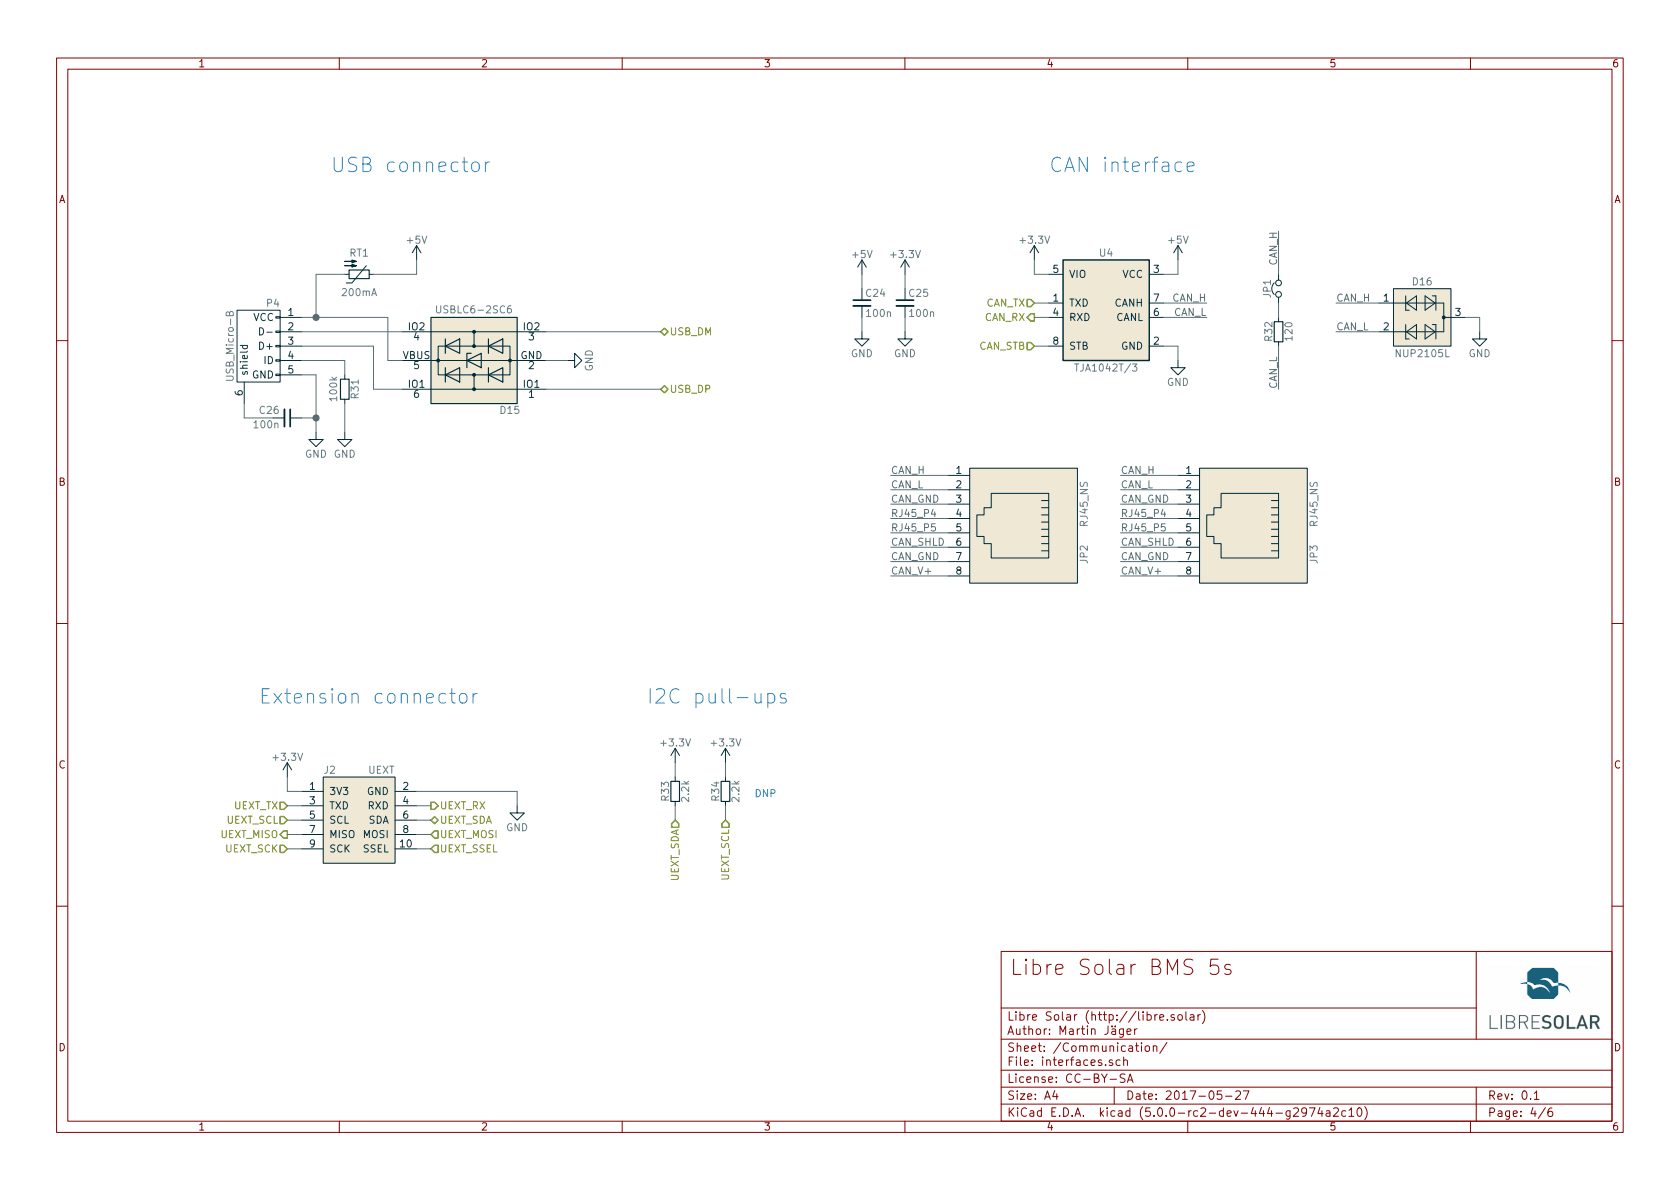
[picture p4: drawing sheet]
EESchema Schematic File Version 4
LIBS:BMS-5s-cache
EELAYER 26 0
EELAYER END
$Descr A4 11693 8268
encoding utf-8
Sheet 4 6
Title "Libre Solar BMS 5s"
Date "2017-05-27"
Rev "0.1"
Comp "Libre Solar (http://libre.solar)"
Comment1 "License: CC-BY-SA"
Comment2 "Author: Martin Jäger"
Comment3 ""
Comment4 ""
$EndDescr
$Comp
L power:+3.3V #PWR034
U 1 1
P 6300 1900
F 0 "#PWR034" H 6300 1750 50  0001 C CNN
F 1 "+3.3V" H 6300 2040 50  0000 C CNN
F 2 "" H 6300 1900 50  0000 C CNN
F 3 "" H 6300 1900 50  0000 C CNN
	1    6300 1900
	1    0    0    -1  
$EndComp
$Comp
L power:+5V #PWR035
U 1 1
P 6000 1900
F 0 "#PWR035" H 6000 1750 50  0001 C CNN
F 1 "+5V" H 6000 2040 50  0000 C CNN
F 2 "" H 6000 1900 50  0000 C CNN
F 3 "" H 6000 1900 50  0000 C CNN
	1    6000 1900
	1    0    0    -1  
$EndComp
$Comp
L power:GND #PWR036
U 1 1
P 6300 2300
F 0 "#PWR036" H 6300 2050 50  0001 C CNN
F 1 "GND" H 6300 2150 50  0000 C CNN
F 2 "" H 6300 2300 50  0000 C CNN
F 3 "" H 6300 2300 50  0000 C CNN
	1    6300 2300
	1    0    0    -1  
$EndComp
$Comp
L power:GND #PWR037
U 1 1
P 6000 2300
F 0 "#PWR037" H 6000 2050 50  0001 C CNN
F 1 "GND" H 6000 2150 50  0000 C CNN
F 2 "" H 6000 2300 50  0000 C CNN
F 3 "" H 6000 2300 50  0000 C CNN
	1    6000 2300
	1    0    0    -1  
$EndComp
$Comp
L power:GND #PWR038
U 1 1
P 10300 2300
F 0 "#PWR038" H 10300 2050 50  0001 C CNN
F 1 "GND" H 10300 2150 50  0000 C CNN
F 2 "" H 10300 2300 50  0000 C CNN
F 3 "" H 10300 2300 50  0000 C CNN
	1    10300 2300
	1    0    0    -1  
$EndComp
$Comp
L Project:C C25
U 1 1
P 6300 2100
F 0 "C25" H 6320 2170 50  0000 L CNN
F 1 "100n" H 6320 2030 50  0000 L CNN
F 2 "LibreSolar:C_0603_1608" H 6300 2100 50  0001 C CNN
F 3 "" H 6300 2100 50  0000 C CNN
F 4 "Yageo" H -500 350 50  0001 C CNN "Manufacturer"
F 5 "CC0603KRX7R9BB104" H -500 350 50  0001 C CNN "PartNumber"
	1    6300 2100
	1    0    0    -1  
$EndComp
$Comp
L Project:C C24
U 1 1
P 6000 2100
F 0 "C24" H 6020 2170 50  0000 L CNN
F 1 "100n" H 6020 2030 50  0000 L CNN
F 2 "LibreSolar:C_0603_1608" H 6000 2100 50  0001 C CNN
F 3 "" H 6000 2100 50  0000 C CNN
F 4 "Yageo" H -400 350 50  0001 C CNN "Manufacturer"
F 5 "CC0603KRX7R9BB104" H -400 350 50  0001 C CNN "PartNumber"
	1    6000 2100
	1    0    0    -1  
$EndComp
$Comp
L Project:R R32
U 1 1
P 8900 2300
F 0 "R32" V 8830 2300 50  0000 C CNN
F 1 "120" V 8970 2300 50  0000 C CNN
F 2 "LibreSolar:R_1206_3216" H 8900 2300 50  0001 C CNN
F 3 "" H 8900 2300 50  0000 C CNN
F 4 "Yageo" H -600 500 50  0001 C CNN "Manufacturer"
F 5 "RC1206FR-07120RL" H -600 500 50  0001 C CNN "PartNumber"
	1    8900 2300
	1    0    0    -1  
$EndComp
$Comp
L Project:RJ45_NS JP2
U 1 1
P 7050 3650
F 0 "JP2" H 7250 4150 50  0000 C CNN
F 1 "RJ45_NS" H 6900 4150 50  0000 C CNN
F 2 "LibreSolar:RJ45_8P8C" H 7050 3650 50  0001 C CNN
F 3 "" H 7050 3650 50  0001 C CNN
F 4 "FCI / Amphenol" H -375 325 50  0001 C CNN "Manufacturer"
F 5 "54602-908LF" H -375 325 50  0001 C CNN "PartNumber"
	1    7050 3650
	0    1    1    0   
$EndComp
$Comp
L Project:TJA1042T-3 U4
U 1 1
P 7700 2200
F 0 "U4" H 7700 2650 50  0000 C CNN
F 1 "TJA1042T/3" H 7700 1850 50  0000 C CNN
F 2 "LibreSolar:SOIC-8_3.9x4.9mm_Pitch1.27mm" H 7700 1700 50  0001 C CIN
F 3 "" H 7700 2200 50  0000 C CNN
F 4 "NXP" H -250 450 50  0001 C CNN "Manufacturer"
F 5 "TJA1042T/3/1J" H -250 450 50  0001 C CNN "PartNumber"
F 6 "Mouser" H 7700 2200 60  0001 C CNN "Supplier"
	1    7700 2200
	1    0    0    -1  
$EndComp
$Comp
L Project:Jumper_NC_Small JP1
U 1 1
P 8900 2000
F 0 "JP1" H 8900 2080 50  0000 C CNN
F 1 "Jumper_NC_Small" H 8910 1940 50  0001 C CNN
F 2 "Connector_PinHeader_2.54mm:PinHeader_2x01_P2.54mm_Horizontal" H 8900 2000 50  0001 C CNN
F 3 "" H 8900 2000 50  0001 C CNN
	1    8900 2000
	0    -1   -1   0   
$EndComp
$Comp
L Project:RJ45_NS JP3
U 1 1
P 8650 3650
F 0 "JP3" H 8850 4150 50  0000 C CNN
F 1 "RJ45_NS" H 8500 4150 50  0000 C CNN
F 2 "LibreSolar:RJ45_8P8C" H 8650 3650 50  0001 C CNN
F 3 "" H 8650 3650 50  0001 C CNN
F 4 "FCI / Amphenol" H -425 325 50  0001 C CNN "Manufacturer"
F 5 "54602-908LF" H -425 325 50  0001 C CNN "PartNumber"
	1    8650 3650
	0    1    1    0   
$EndComp
$Comp
L power:GND #PWR039
U 1 1
P 2200 3000
F 0 "#PWR039" H 2200 2750 50  0001 C CNN
F 1 "GND" H 2200 2850 50  0000 C CNN
F 2 "" H 2200 3000 50  0000 C CNN
F 3 "" H 2200 3000 50  0000 C CNN
	1    2200 3000
	-1   0    0    -1  
$EndComp
$Comp
L power:+3.3V #PWR040
U 1 1
P 2000 5400
F 0 "#PWR040" H 2000 5250 50  0001 C CNN
F 1 "+3.3V" H 2000 5540 50  0000 C CNN
F 2 "" H 2000 5400 50  0000 C CNN
F 3 "" H 2000 5400 50  0000 C CNN
	1    2000 5400
	1    0    0    -1  
$EndComp
$Comp
L power:GND #PWR041
U 1 1
P 3600 5600
F 0 "#PWR041" H 3600 5350 50  0001 C CNN
F 1 "GND" H 3600 5450 50  0000 C CNN
F 2 "" H 3600 5600 50  0000 C CNN
F 3 "" H 3600 5600 50  0000 C CNN
	1    3600 5600
	1    0    0    -1  
$EndComp
$Comp
L power:+3.3V #PWR042
U 1 1
P 5050 5300
F 0 "#PWR042" H 5050 5150 50  0001 C CNN
F 1 "+3.3V" H 5050 5440 50  0000 C CNN
F 2 "" H 5050 5300 50  0000 C CNN
F 3 "" H 5050 5300 50  0000 C CNN
	1    5050 5300
	1    0    0    -1  
$EndComp
$Comp
L power:+3.3V #PWR043
U 1 1
P 4700 5300
F 0 "#PWR043" H 4700 5150 50  0001 C CNN
F 1 "+3.3V" H 4700 5440 50  0000 C CNN
F 2 "" H 4700 5300 50  0000 C CNN
F 3 "" H 4700 5300 50  0000 C CNN
	1    4700 5300
	1    0    0    -1  
$EndComp
$Comp
L Project:R R34
U 1 1
P 5050 5500
F 0 "R34" V 4980 5500 50  0000 C CNN
F 1 "2.2k" V 5120 5500 50  0000 C CNN
F 2 "LibreSolar:R_0603_1608" H 5050 5500 50  0001 C CNN
F 3 "" H 5050 5500 50  0000 C CNN
F 4 "Yageo" H -100 150 50  0001 C CNN "Manufacturer"
F 5 "RC0603FR-072K2L" H -100 150 50  0001 C CNN "PartNumber"
	1    5050 5500
	1    0    0    1   
$EndComp
$Comp
L Project:R R33
U 1 1
P 4700 5500
F 0 "R33" V 4630 5500 50  0000 C CNN
F 1 "2.2k" V 4770 5500 50  0000 C CNN
F 2 "LibreSolar:R_0603_1608" H 4700 5500 50  0001 C CNN
F 3 "" H 4700 5500 50  0000 C CNN
F 4 "Yageo" H -100 150 50  0001 C CNN "Manufacturer"
F 5 "RC0603FR-072K2L" H -100 150 50  0001 C CNN "PartNumber"
	1    4700 5500
	1    0    0    1   
$EndComp
$Comp
L LibreSolar:UEXT J2
U 1 1
P 2500 5700
F 0 "J2" H 2250 6050 50  0000 L CNN
F 1 "UEXT" H 2750 6050 50  0000 R CNN
F 2 "LibreSolar:Box_Header_2x05x2.54mm_Straight" H 2500 5100 50  0001 C CIN
F 3 "" H 2500 5700 60  0000 C CNN
F 4 "Würth" H 2500 5700 60  0001 C CNN "Manufacturer"
F 5 "61201021621" H 2500 5700 60  0001 C CNN "PartNumber"
	1    2500 5700
	1    0    0    -1  
$EndComp
$Comp
L power:+3.3V #PWR044
U 1 1
P 7200 1800
F 0 "#PWR044" H 7200 1650 50  0001 C CNN
F 1 "+3.3V" H 7200 1940 50  0000 C CNN
F 2 "" H 7200 1800 50  0000 C CNN
F 3 "" H 7200 1800 50  0000 C CNN
	1    7200 1800
	1    0    0    -1  
$EndComp
$Comp
L power:+5V #PWR045
U 1 1
P 8200 1800
F 0 "#PWR045" H 8200 1650 50  0001 C CNN
F 1 "+5V" H 8200 1940 50  0000 C CNN
F 2 "" H 8200 1800 50  0000 C CNN
F 3 "" H 8200 1800 50  0000 C CNN
	1    8200 1800
	1    0    0    -1  
$EndComp
$Comp
L power:GND #PWR046
U 1 1
P 8200 2500
F 0 "#PWR046" H 8200 2250 50  0001 C CNN
F 1 "GND" H 8200 2350 50  0000 C CNN
F 2 "" H 8200 2500 50  0000 C CNN
F 3 "" H 8200 2500 50  0000 C CNN
	1    8200 2500
	1    0    0    -1  
$EndComp
$Comp
L Project:NUP2105L D16
U 1 1
P 9900 2200
F 0 "D16" H 9900 2450 50  0000 C CNN
F 1 "NUP2105L" H 9900 1950 50  0000 C CNN
F 2 "LibreSolar:SOT-23" H 9900 1800 60  0001 C CNN
F 3 "" H 9950 2200 60  0001 C CNN
F 4 "ON Semiconductor" H -250 500 50  0001 C CNN "Manufacturer"
F 5 "NUP2105LT1G" H -250 500 50  0001 C CNN "PartNumber"
	1    9900 2200
	1    0    0    -1  
$EndComp
$Comp
L LibreSolar:USBLC6-2SC6 D15
U 1 1
P 3300 2500
F 0 "D15" H 3050 2850 50  0000 C CNN
F 1 "USBLC6-2SC6" H 3300 2150 50  0000 C CNN
F 2 "LibreSolar:SOT-23-6" H 3950 2850 50  0001 C CNN
F 3 "" H 3050 2850 50  0001 C CNN
F 4 "STMicroelectronics" H 150 450 50  0001 C CNN "Manufacturer"
F 5 "USBLC6-2SC6" H 150 450 50  0001 C CNN "PartNumber"
F 6 "WE-TVS 82400102" H 3300 2500 60  0001 C CNN "Alternative"
	1    3300 2500
	-1   0    0    1   
$EndComp
$Comp
L power:GND #PWR047
U 1 1
P 3950 2500
F 0 "#PWR047" H 3950 2250 50  0001 C CNN
F 1 "GND" H 3950 2350 50  0000 C CNN
F 2 "" H 3950 2500 50  0000 C CNN
F 3 "" H 3950 2500 50  0000 C CNN
	1    3950 2500
	0    -1   1    0   
$EndComp
$Comp
L Project:USB_OTG P4
U 1 1
P 1800 2400
F 0 "P4" V 1500 2300 50  0000 C CNN
F 1 "USB_Micro-B" H 1800 2600 50  0000 C CNN
F 2 "LibreSolar:USB_Micro-B_10103594-0001LF" V 1750 2300 50  0001 C CNN
F 3 "" V 1750 2300 50  0001 C CNN
F 4 "FCI" H 1800 2400 60  0001 C CNN "Manufacturer"
F 5 "10103594-0001LF" H 1800 2400 60  0001 C CNN "PartNumber"
	1    1800 2400
	0    -1   1    0   
$EndComp
$Comp
L Project:C C26
U 1 1
P 2000 2900
F 0 "C26" V 2050 2850 50  0000 R CNN
F 1 "100n" V 1950 2850 50  0000 R CNN
F 2 "LibreSolar:C_0603_1608" H 2000 2900 50  0001 C CNN
F 3 "" H 2000 2900 50  0000 C CNN
F 4 "Yageo" H -1100 -200 50  0001 C CNN "Manufacturer"
F 5 "CC0603KRX7R9BB104" H -1100 -200 50  0001 C CNN "PartNumber"
	1    2000 2900
	0    1    -1   0   
$EndComp
$Comp
L power:GND #PWR048
U 1 1
P 2400 3000
F 0 "#PWR048" H 2400 2750 50  0001 C CNN
F 1 "GND" H 2400 2850 50  0000 C CNN
F 2 "" H 2400 3000 50  0000 C CNN
F 3 "" H 2400 3000 50  0000 C CNN
	1    2400 3000
	-1   0    0    -1  
$EndComp
$Comp
L Project:R R31
U 1 1
P 2400 2700
F 0 "R31" V 2325 2700 50  0000 C CNN
F 1 "100k" V 2475 2700 50  0000 C CNN
F 2 "LibreSolar:R_0603_1608" V 2225 2600 50  0001 C CNN
F 3 "" H 2400 2700 50  0000 C CNN
F 4 "Yageo" H -1500 -450 50  0001 C CNN "Manufacturer"
F 5 "RC0603FR-07100KL" H -1500 -450 50  0001 C CNN "PartNumber"
	1    2400 2700
	-1   0    0    -1  
$EndComp
Text Notes 7300 1200 0    100  ~ 0
CAN interface
Text Label 8400 2100 2    50   ~ 0
CAN_H
Text Label 8400 2200 2    50   ~ 0
CAN_L
Text Label 6200 4000 0    50   ~ 0
CAN_V+
Text Label 6200 3900 0    50   ~ 0
CAN_GND
Text Label 6200 3800 0    50   ~ 0
CAN_SHLD
Text Label 6200 3500 0    50   ~ 0
CAN_GND
Text Label 6200 3400 0    50   ~ 0
CAN_L
Text Label 6200 3300 0    50   ~ 0
CAN_H
Text Label 7800 4000 0    50   ~ 0
CAN_V+
Text Label 7800 3900 0    50   ~ 0
CAN_GND
Text Label 7800 3800 0    50   ~ 0
CAN_SHLD
Text Label 7800 3500 0    50   ~ 0
CAN_GND
Text Label 7800 3400 0    50   ~ 0
CAN_L
Text Label 7800 3300 0    50   ~ 0
CAN_H
Text Notes 1800 4900 0    100  ~ 0
Extension connector
Text Notes 4500 4900 0    100  ~ 0
I2C pull-ups
Text Notes 2300 1200 0    100  ~ 0
USB connector
Text HLabel 3000 5600 2    50   Output ~ 0
UEXT_RX
Text HLabel 3000 5700 2    50   BiDi ~ 0
UEXT_SDA
Text HLabel 3000 5800 2    50   Input ~ 0
UEXT_MOSI
Text HLabel 3000 5900 2    50   Input ~ 0
UEXT_SSEL
Text HLabel 2000 5800 0    50   Output ~ 0
UEXT_MISO
Text HLabel 2000 5900 0    50   Input ~ 0
UEXT_SCK
Text HLabel 2000 5700 0    50   Input ~ 0
UEXT_SCL
Text HLabel 2000 5600 0    50   Input ~ 0
UEXT_TX
Text HLabel 4600 2300 2    50   BiDi ~ 0
USB_DM
Text HLabel 4600 2700 2    50   BiDi ~ 0
USB_DP
Text HLabel 4700 5700 3    50   Input ~ 0
UEXT_SDA
Text HLabel 5050 5700 3    50   Input ~ 0
UEXT_SCL
Text Notes 5250 5550 0    50   ~ 0
DNP
Text HLabel 7200 2200 0    50   Output ~ 0
CAN_RX
Text HLabel 7200 2100 0    50   Input ~ 0
CAN_TX
Text HLabel 7200 2400 0    50   Input ~ 0
CAN_STB
Wire Wire Line
	6300 2000 6300 1900
Wire Wire Line
	6000 1900 6000 2000
Wire Wire Line
	8100 2200 8400 2200
Wire Wire Line
	6000 2200 6000 2300
Wire Wire Line
	10200 2200 10300 2200
Wire Wire Line
	10300 2200 10300 2300
Wire Wire Line
	6300 2300 6300 2200
Wire Wire Line
	6600 3500 6200 3500
Wire Wire Line
	6600 3900 6200 3900
Wire Wire Line
	6600 3300 6200 3300
Wire Wire Line
	6600 3400 6200 3400
Wire Wire Line
	6600 3800 6200 3800
Wire Wire Line
	6600 4000 6200 4000
Wire Wire Line
	8200 3500 7800 3500
Wire Wire Line
	8200 3900 7800 3900
Wire Wire Line
	8200 3300 7800 3300
Wire Wire Line
	8200 3400 7800 3400
Wire Wire Line
	8200 3800 7800 3800
Wire Wire Line
	8200 4000 7800 4000
Wire Wire Line
	4700 5400 4700 5300
Wire Wire Line
	5050 5400 5050 5300
Wire Wire Line
	2000 5500 2100 5500
Wire Wire Line
	2000 5500 2000 5400
Wire Wire Line
	2900 5500 3600 5500
Wire Wire Line
	3600 5500 3600 5600
Wire Wire Line
	5050 5700 5050 5600
Wire Wire Line
	3800 2300 4600 2300
Wire Wire Line
	3800 2700 4600 2700
Wire Wire Line
	2100 5600 2000 5600
Wire Wire Line
	2100 5700 2000 5700
Wire Wire Line
	2100 5800 2000 5800
Wire Wire Line
	2100 5900 2000 5900
Wire Wire Line
	2900 5600 3000 5600
Wire Wire Line
	2900 5700 3000 5700
Wire Wire Line
	2900 5800 3000 5800
Wire Wire Line
	2900 5900 3000 5900
Wire Wire Line
	4700 5600 4700 5700
Wire Wire Line
	3950 2500 3800 2500
Wire Wire Line
	8100 2100 8400 2100
Wire Wire Line
	2800 2300 2100 2300
Wire Wire Line
	2100 2400 2600 2400
Wire Wire Line
	2100 2600 2200 2600
Wire Wire Line
	7300 2400 7200 2400
Wire Wire Line
	7300 2200 7200 2200
Wire Wire Line
	7200 2100 7300 2100
Wire Wire Line
	7300 1900 7200 1900
Wire Wire Line
	7200 1900 7200 1800
Wire Wire Line
	8900 2100 8900 2200
Wire Wire Line
	8900 2400 8900 2700
Wire Wire Line
	8900 1900 8900 1600
Text Label 8900 1600 3    50   ~ 0
CAN_H
Text Label 8900 2700 1    50   ~ 0
CAN_L
Wire Wire Line
	9600 2100 9300 2100
Wire Wire Line
	9600 2300 9300 2300
Text Label 9300 2100 0    50   ~ 0
CAN_H
Text Label 9300 2300 0    50   ~ 0
CAN_L
Wire Wire Line
	8100 1900 8200 1900
Wire Wire Line
	8200 1900 8200 1800
Wire Wire Line
	8100 2400 8200 2400
Wire Wire Line
	8200 2400 8200 2500
Wire Wire Line
	2100 2500 2400 2500
Wire Wire Line
	1700 2800 1700 2900
Wire Wire Line
	1700 2900 1900 2900
Wire Wire Line
	2100 2900 2200 2900
Wire Wire Line
	2200 2600 2200 2900
Connection ~ 2200 2900
Wire Wire Line
	2400 2500 2400 2600
Wire Wire Line
	2400 2800 2400 3000
Wire Wire Line
	2600 2400 2600 2700
Wire Wire Line
	2600 2700 2800 2700
Wire Wire Line
	2100 2200 2200 2200
Wire Wire Line
	2700 2200 2700 2500
Wire Wire Line
	2700 2500 2800 2500
$Comp
L power:+5V #PWR049
U 1 1
P 2900 1800
F 0 "#PWR049" H 2900 1650 50  0001 C CNN
F 1 "+5V" H 2900 1940 50  0000 C CNN
F 2 "" H 2900 1800 50  0000 C CNN
F 3 "" H 2900 1800 50  0000 C CNN
	1    2900 1800
	1    0    0    -1  
$EndComp
$Comp
L LibreSolar:R_PTC RT1
U 1 1
P 2500 1900
F 0 "RT1" V 2350 1900 50  0000 C CNN
F 1 "200mA" V 2625 1900 50  0000 C CNN
F 2 "LibreSolar:R_1206_3216" H 2500 1950 50  0001 C CNN
F 3 "" H 2500 1950 50  0001 C CNN
F 4 "Bel Fuse" H 2500 1900 60  0001 C CNN "Manufacturer"
F 5 "0ZCJ0020FF2E" H 2500 1900 60  0001 C CNN "PartNumber"
F 6 "I_trip = 0.4 A, I_hold = 0.2 A" H 2500 1900 60  0001 C CNN "Remarks"
	1    2500 1900
	0    1    1    0   
$EndComp
Wire Wire Line
	2600 1900 2900 1900
Wire Wire Line
	2900 1900 2900 1800
Wire Wire Line
	2400 1900 2200 1900
Wire Wire Line
	2200 1900 2200 2200
Connection ~ 2200 2200
Wire Wire Line
	8200 3600 7800 3600
Wire Wire Line
	8200 3700 7800 3700
Wire Wire Line
	6600 3600 6200 3600
Wire Wire Line
	6600 3700 6200 3700
Text Label 6200 3600 0    50   ~ 0
RJ45_P4
Text Label 7800 3600 0    50   ~ 0
RJ45_P4
Text Label 7800 3700 0    50   ~ 0
RJ45_P5
Text Label 6200 3700 0    50   ~ 0
RJ45_P5
Wire Wire Line
	2200 2900 2200 3000
Wire Wire Line
	2200 2200 2700 2200
$EndSCHEMATC
